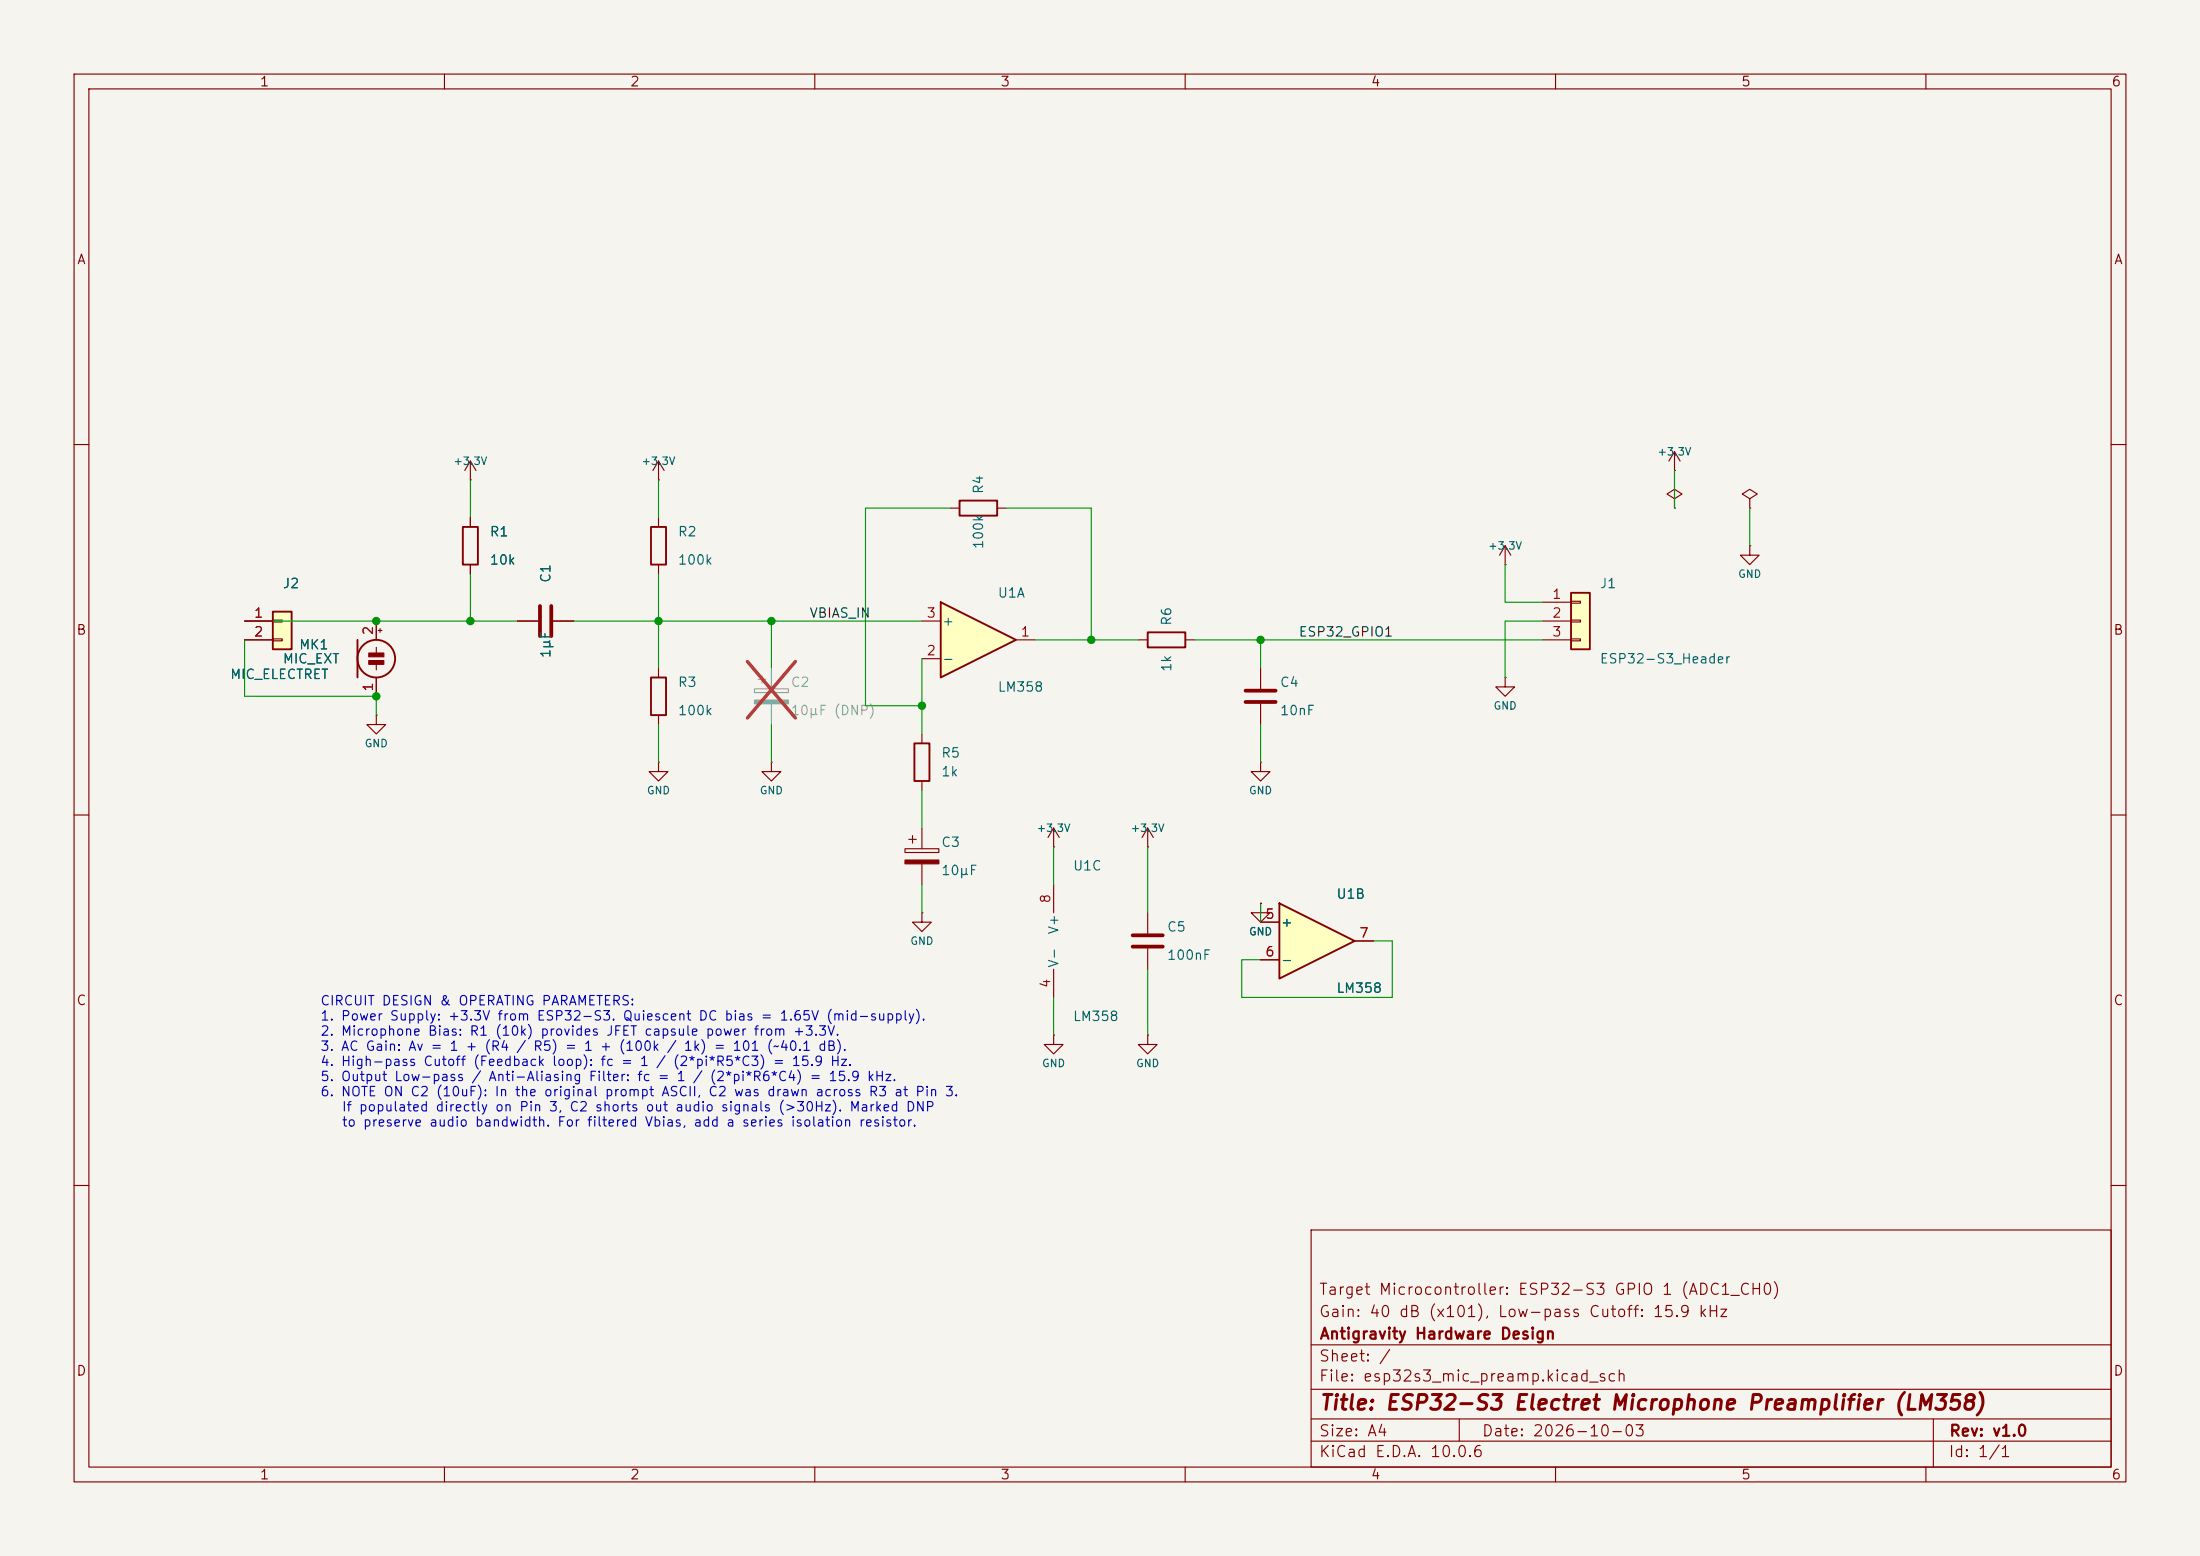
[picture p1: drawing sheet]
(kicad_sch
 (version 20250114)
 (generator "eeschema")
 (generator_version "10.0")
 (paper "A4")
 (title_block
  (title "ESP32-S3 Electret Microphone Preamplifier (LM358)")
  (date "2026-10-03")
  (rev "v1.0")
  (company "Antigravity Hardware Design")
  (comment 1 "Gain: 40 dB (x101), Low-pass Cutoff: 15.9 kHz")
  (comment 2 "Target Microcontroller: ESP32-S3 GPIO 1 (ADC1_CH0)"))
 (lib_symbols
(symbol "Device:R"
  (pin_numbers (hide yes))
  (pin_names
   (offset 0))
  (exclude_from_sim no)
  (in_bom yes)
  (on_board yes)
  (in_pos_files yes)
  (duplicate_pin_numbers_are_jumpers no)
  (property "Reference" "R" (at 2.032 0 90) (show_name no) (do_not_autoplace no) (effects (font (size 1.27 1.27))))
  (property "Value" "R" (at 0 0 90) (show_name no) (do_not_autoplace no) (effects (font (size 1.27 1.27))))
  (property "Footprint" "" (at -1.778 0 90) (show_name no) (do_not_autoplace no) (hide yes) (effects (font (size 1.27 1.27))))
  (property "Datasheet" "" (at 0 0 0) (show_name no) (do_not_autoplace no) (hide yes) (effects (font (size 1.27 1.27))))
  (property "Description" "Resistor" (at 0 0 0) (show_name no) (do_not_autoplace no) (hide yes) (effects (font (size 1.27 1.27))))
  (symbol "R_0_1"
   (rectangle (start -1.016 -2.54) (end 1.016 2.54) (stroke (width 0.254) (type default)) (fill (type none))))
  (symbol "R_1_1"
   (pin passive line (at 0 3.81 270) (length 1.27) (name "" (effects (font (size 1.27 1.27)))) (number "1" (effects (font (size 1.27 1.27)))))
   (pin passive line (at 0 -3.81 90) (length 1.27) (name "" (effects (font (size 1.27 1.27)))) (number "2" (effects (font (size 1.27 1.27))))))
  (embedded_fonts no))
(symbol "Device:C"
  (pin_numbers (hide yes))
  (pin_names
   (offset 0.254))
  (exclude_from_sim no)
  (in_bom yes)
  (on_board yes)
  (in_pos_files yes)
  (duplicate_pin_numbers_are_jumpers no)
  (property "Reference" "C" (at 0.635 2.54 0) (show_name no) (do_not_autoplace no) (effects (font (size 1.27 1.27)) (justify left)))
  (property "Value" "C" (at 0.635 -2.54 0) (show_name no) (do_not_autoplace no) (effects (font (size 1.27 1.27)) (justify left)))
  (property "Footprint" "" (at 0.9652 -3.81 0) (show_name no) (do_not_autoplace no) (hide yes) (effects (font (size 1.27 1.27))))
  (property "Datasheet" "" (at 0 0 0) (show_name no) (do_not_autoplace no) (hide yes) (effects (font (size 1.27 1.27))))
  (property "Description" "Unpolarized capacitor" (at 0 0 0) (show_name no) (do_not_autoplace no) (hide yes) (effects (font (size 1.27 1.27))))
  (symbol "C_0_1"
   (polyline (pts (xy -2.032 0.762) (xy 2.032 0.762)) (stroke (width 0.508) (type default)) (fill (type none)))
   (polyline (pts (xy -2.032 -0.762) (xy 2.032 -0.762)) (stroke (width 0.508) (type default)) (fill (type none))))
  (symbol "C_1_1"
   (pin passive line (at 0 3.81 270) (length 2.794) (name "" (effects (font (size 1.27 1.27)))) (number "1" (effects (font (size 1.27 1.27)))))
   (pin passive line (at 0 -3.81 90) (length 2.794) (name "" (effects (font (size 1.27 1.27)))) (number "2" (effects (font (size 1.27 1.27))))))
  (embedded_fonts no))
(symbol "Device:C_Polarized"
  (pin_numbers (hide yes))
  (pin_names
   (offset 0.254))
  (exclude_from_sim no)
  (in_bom yes)
  (on_board yes)
  (in_pos_files yes)
  (duplicate_pin_numbers_are_jumpers no)
  (property "Reference" "C" (at 0.635 2.54 0) (show_name no) (do_not_autoplace no) (effects (font (size 1.27 1.27)) (justify left)))
  (property "Value" "C_Polarized" (at 0.635 -2.54 0) (show_name no) (do_not_autoplace no) (effects (font (size 1.27 1.27)) (justify left)))
  (property "Footprint" "" (at 0.9652 -3.81 0) (show_name no) (do_not_autoplace no) (hide yes) (effects (font (size 1.27 1.27))))
  (property "Datasheet" "" (at 0 0 0) (show_name no) (do_not_autoplace no) (hide yes) (effects (font (size 1.27 1.27))))
  (property "Description" "Polarized capacitor" (at 0 0 0) (show_name no) (do_not_autoplace no) (hide yes) (effects (font (size 1.27 1.27))))
  (symbol "C_Polarized_0_1"
   (rectangle (start -2.286 0.508) (end 2.286 1.016) (stroke (width 0) (type default)) (fill (type none)))
   (polyline (pts (xy -1.778 2.286) (xy -0.762 2.286)) (stroke (width 0) (type default)) (fill (type none)))
   (polyline (pts (xy -1.27 2.794) (xy -1.27 1.778)) (stroke (width 0) (type default)) (fill (type none)))
   (rectangle (start 2.286 -0.508) (end -2.286 -1.016) (stroke (width 0) (type default)) (fill (type outline))))
  (symbol "C_Polarized_1_1"
   (pin passive line (at 0 3.81 270) (length 2.794) (name "" (effects (font (size 1.27 1.27)))) (number "1" (effects (font (size 1.27 1.27)))))
   (pin passive line (at 0 -3.81 90) (length 2.794) (name "" (effects (font (size 1.27 1.27)))) (number "2" (effects (font (size 1.27 1.27))))))
  (embedded_fonts no))
(symbol "Device:Microphone_Condenser"
  (pin_names
   (offset 0.0254) (hide yes))
  (exclude_from_sim no)
  (in_bom yes)
  (on_board yes)
  (in_pos_files yes)
  (duplicate_pin_numbers_are_jumpers no)
  (property "Reference" "MK" (at -3.302 1.27 0) (show_name no) (do_not_autoplace no) (effects (font (size 1.27 1.27)) (justify right)))
  (property "Value" "Microphone_Condenser" (at -3.302 -0.635 0) (show_name no) (do_not_autoplace no) (effects (font (size 1.27 1.27)) (justify right)))
  (property "Footprint" "" (at 0 2.54 90) (show_name no) (do_not_autoplace no) (hide yes) (effects (font (size 1.27 1.27))))
  (property "Datasheet" "" (at 0 2.54 90) (show_name no) (do_not_autoplace no) (hide yes) (effects (font (size 1.27 1.27))))
  (property "Description" "Condenser microphone" (at 0 0 0) (show_name no) (do_not_autoplace no) (hide yes) (effects (font (size 1.27 1.27))))
  (symbol "Microphone_Condenser_0_1"
   (polyline (pts (xy -2.54 2.54) (xy -2.54 -2.54)) (stroke (width 0.254) (type default)) (fill (type none)))
   (polyline (pts (xy 0 0.762) (xy 0 1.524)) (stroke (width 0) (type default)) (fill (type none)))
   (circle (center 0 0) (radius 2.54) (stroke (width 0.254) (type default)) (fill (type none)))
   (polyline (pts (xy 0 -0.762) (xy 0 -1.524)) (stroke (width 0) (type default)) (fill (type none)))
   (polyline (pts (xy 0.254 3.81) (xy 0.762 3.81)) (stroke (width 0) (type default)) (fill (type none)))
   (polyline (pts (xy 0.508 4.064) (xy 0.508 3.556)) (stroke (width 0) (type default)) (fill (type none)))
   (rectangle (start 1.016 0.762) (end -1.016 0.254) (stroke (width 0) (type default)) (fill (type outline)))
   (rectangle (start 1.016 -0.254) (end -1.016 -0.762) (stroke (width 0) (type default)) (fill (type outline))))
  (symbol "Microphone_Condenser_1_1"
   (pin passive line (at 0 -5.08 90) (length 2.54) (name "-" (effects (font (size 1.27 1.27)))) (number "1" (effects (font (size 1.27 1.27)))))
   (pin passive line (at 0 5.08 270) (length 2.54) (name "+" (effects (font (size 1.27 1.27)))) (number "2" (effects (font (size 1.27 1.27))))))
  (embedded_fonts no))
(symbol "Amplifier_Operational:LM358"
  (pin_names
   (offset 0.127))
  (exclude_from_sim no)
  (in_bom yes)
  (on_board yes)
  (in_pos_files yes)
  (duplicate_pin_numbers_are_jumpers no)
  (property "Reference" "U" (at 0 5.08 0) (show_name no) (do_not_autoplace no) (effects (font (size 1.27 1.27)) (justify left)))
  (property "Value" "LM358" (at 0 -5.08 0) (show_name no) (do_not_autoplace no) (effects (font (size 1.27 1.27)) (justify left)))
  (property "Footprint" "" (at 0 0 0) (show_name no) (do_not_autoplace no) (hide yes) (effects (font (size 1.27 1.27))))
  (property "Datasheet" "http://www.ti.com/lit/ds/symlink/lm358.pdf" (at 0 0 0) (show_name no) (do_not_autoplace no) (hide yes) (effects (font (size 1.27 1.27))))
  (property "Description" "Dual Operational Amplifiers, DIP-8/SOIC-8/TSSOP-8/VSSOP-8" (at 0 0 0) (show_name no) (do_not_autoplace no) (hide yes) (effects (font (size 1.27 1.27))))
  (property "ki_locked" "" (at 0 0 0) (show_name no) (do_not_autoplace no) (effects (font (size 1.27 1.27))))
  (symbol "LM358_1_1"
   (polyline (pts (xy -5.08 5.08) (xy 5.08 0) (xy -5.08 -5.08) (xy -5.08 5.08)) (stroke (width 0.254) (type default)) (fill (type background)))
   (pin output line (at 7.62 0 180) (length 2.54) (name "" (effects (font (size 1.27 1.27)))) (number "1" (effects (font (size 1.27 1.27)))))
   (pin input line (at -7.62 -2.54 0) (length 2.54) (name "-" (effects (font (size 1.27 1.27)))) (number "2" (effects (font (size 1.27 1.27)))))
   (pin input line (at -7.62 2.54 0) (length 2.54) (name "+" (effects (font (size 1.27 1.27)))) (number "3" (effects (font (size 1.27 1.27))))))
  (symbol "LM358_2_1"
   (polyline (pts (xy -5.08 5.08) (xy 5.08 0) (xy -5.08 -5.08) (xy -5.08 5.08)) (stroke (width 0.254) (type default)) (fill (type background)))
   (pin input line (at -7.62 2.54 0) (length 2.54) (name "+" (effects (font (size 1.27 1.27)))) (number "5" (effects (font (size 1.27 1.27)))))
   (pin input line (at -7.62 -2.54 0) (length 2.54) (name "-" (effects (font (size 1.27 1.27)))) (number "6" (effects (font (size 1.27 1.27)))))
   (pin output line (at 7.62 0 180) (length 2.54) (name "" (effects (font (size 1.27 1.27)))) (number "7" (effects (font (size 1.27 1.27))))))
  (symbol "LM358_3_1"
   (pin power_in line (at -2.54 -7.62 90) (length 3.81) (name "V-" (effects (font (size 1.27 1.27)))) (number "4" (effects (font (size 1.27 1.27)))))
   (pin power_in line (at -2.54 7.62 270) (length 3.81) (name "V+" (effects (font (size 1.27 1.27)))) (number "8" (effects (font (size 1.27 1.27))))))
  (embedded_fonts no))
(symbol "power:+3.3V"
  (power global)
  (pin_numbers (hide yes))
  (pin_names
   (offset 0) (hide yes))
  (exclude_from_sim no)
  (in_bom yes)
  (on_board yes)
  (in_pos_files yes)
  (duplicate_pin_numbers_are_jumpers no)
  (property "Reference" "#PWR" (at 0 -3.81 0) (show_name no) (do_not_autoplace no) (hide yes) (effects (font (size 1.27 1.27))))
  (property "Value" "+3.3V" (at 0 3.556 0) (show_name no) (do_not_autoplace no) (effects (font (size 1.27 1.27))))
  (property "Footprint" "" (at 0 0 0) (show_name no) (do_not_autoplace no) (hide yes) (effects (font (size 1.27 1.27))))
  (property "Datasheet" "" (at 0 0 0) (show_name no) (do_not_autoplace no) (hide yes) (effects (font (size 1.27 1.27))))
  (property "Description" "Power symbol creates a global label with name \"+3.3V\"" (at 0 0 0) (show_name no) (do_not_autoplace no) (hide yes) (effects (font (size 1.27 1.27))))
  (symbol "+3.3V_0_1"
   (polyline (pts (xy -0.762 1.27) (xy 0 2.54)) (stroke (width 0) (type default)) (fill (type none)))
   (polyline (pts (xy 0 2.54) (xy 0.762 1.27)) (stroke (width 0) (type default)) (fill (type none)))
   (polyline (pts (xy 0 0) (xy 0 2.54)) (stroke (width 0) (type default)) (fill (type none))))
  (symbol "+3.3V_1_1"
   (pin power_in line (at 0 0 90) (length 0) (name "" (effects (font (size 1.27 1.27)))) (number "1" (effects (font (size 1.27 1.27))))))
  (embedded_fonts no))
(symbol "power:GND"
  (power global)
  (pin_numbers (hide yes))
  (pin_names
   (offset 0) (hide yes))
  (exclude_from_sim no)
  (in_bom yes)
  (on_board yes)
  (in_pos_files yes)
  (duplicate_pin_numbers_are_jumpers no)
  (property "Reference" "#PWR" (at 0 -6.35 0) (show_name no) (do_not_autoplace no) (hide yes) (effects (font (size 1.27 1.27))))
  (property "Value" "GND" (at 0 -3.81 0) (show_name no) (do_not_autoplace no) (effects (font (size 1.27 1.27))))
  (property "Footprint" "" (at 0 0 0) (show_name no) (do_not_autoplace no) (hide yes) (effects (font (size 1.27 1.27))))
  (property "Datasheet" "" (at 0 0 0) (show_name no) (do_not_autoplace no) (hide yes) (effects (font (size 1.27 1.27))))
  (property "Description" "Power symbol creates a global label with name \"GND\" , ground" (at 0 0 0) (show_name no) (do_not_autoplace no) (hide yes) (effects (font (size 1.27 1.27))))
  (symbol "GND_0_1"
   (polyline (pts (xy 0 0) (xy 0 -1.27) (xy 1.27 -1.27) (xy 0 -2.54) (xy -1.27 -1.27) (xy 0 -1.27)) (stroke (width 0) (type default)) (fill (type none))))
  (symbol "GND_1_1"
   (pin power_in line (at 0 0 270) (length 0) (name "" (effects (font (size 1.27 1.27)))) (number "1" (effects (font (size 1.27 1.27))))))
  (embedded_fonts no))
(symbol "power:PWR_FLAG"
  (power global)
  (pin_numbers (hide yes))
  (pin_names
   (offset 0) (hide yes))
  (exclude_from_sim no)
  (in_bom yes)
  (on_board yes)
  (in_pos_files yes)
  (duplicate_pin_numbers_are_jumpers no)
  (property "Reference" "#FLG" (at 0 1.905 0) (show_name no) (do_not_autoplace no) (hide yes) (effects (font (size 1.27 1.27))))
  (property "Value" "PWR_FLAG" (at 0 3.81 0) (show_name no) (do_not_autoplace no) (effects (font (size 1.27 1.27))))
  (property "Footprint" "" (at 0 0 0) (show_name no) (do_not_autoplace no) (hide yes) (effects (font (size 1.27 1.27))))
  (property "Datasheet" "" (at 0 0 0) (show_name no) (do_not_autoplace no) (hide yes) (effects (font (size 1.27 1.27))))
  (property "Description" "Special symbol for telling ERC where power comes from" (at 0 0 0) (show_name no) (do_not_autoplace no) (hide yes) (effects (font (size 1.27 1.27))))
  (symbol "PWR_FLAG_0_0"
   (pin power_out line (at 0 0 90) (length 0) (name "" (effects (font (size 1.27 1.27)))) (number "1" (effects (font (size 1.27 1.27))))))
  (symbol "PWR_FLAG_0_1"
   (polyline (pts (xy 0 0) (xy 0 1.27) (xy -1.016 1.905) (xy 0 2.54) (xy 1.016 1.905) (xy 0 1.27)) (stroke (width 0) (type default)) (fill (type none))))
  (embedded_fonts no))
(symbol "Connector_Generic:Conn_01x03"
  (pin_names
   (offset 1.016) (hide yes))
  (exclude_from_sim no)
  (in_bom yes)
  (on_board yes)
  (in_pos_files yes)
  (duplicate_pin_numbers_are_jumpers no)
  (property "Reference" "J" (at 0 5.08 0) (show_name no) (do_not_autoplace no) (effects (font (size 1.27 1.27))))
  (property "Value" "Conn_01x03" (at 0 -5.08 0) (show_name no) (do_not_autoplace no) (effects (font (size 1.27 1.27))))
  (property "Footprint" "" (at 0 0 0) (show_name no) (do_not_autoplace no) (hide yes) (effects (font (size 1.27 1.27))))
  (property "Datasheet" "" (at 0 0 0) (show_name no) (do_not_autoplace no) (hide yes) (effects (font (size 1.27 1.27))))
  (property "Description" "Generic connector, single row, 01x03, script generated (kicad-library-utils/schlib/autogen/connector/)" (at 0 0 0) (show_name no) (do_not_autoplace no) (hide yes) (effects (font (size 1.27 1.27))))
  (symbol "Conn_01x03_1_1"
   (rectangle (start -1.27 3.81) (end 1.27 -3.81) (stroke (width 0.254) (type default)) (fill (type background)))
   (rectangle (start -1.27 2.667) (end 0 2.413) (stroke (width 0.1524) (type default)) (fill (type none)))
   (rectangle (start -1.27 0.127) (end 0 -0.127) (stroke (width 0.1524) (type default)) (fill (type none)))
   (rectangle (start -1.27 -2.413) (end 0 -2.667) (stroke (width 0.1524) (type default)) (fill (type none)))
   (pin passive line (at -5.08 2.54 0) (length 3.81) (name "Pin_1" (effects (font (size 1.27 1.27)))) (number "1" (effects (font (size 1.27 1.27)))))
   (pin passive line (at -5.08 0 0) (length 3.81) (name "Pin_2" (effects (font (size 1.27 1.27)))) (number "2" (effects (font (size 1.27 1.27)))))
   (pin passive line (at -5.08 -2.54 0) (length 3.81) (name "Pin_3" (effects (font (size 1.27 1.27)))) (number "3" (effects (font (size 1.27 1.27))))))
  (embedded_fonts no))
(symbol "Connector_Generic:Conn_01x02"
  (pin_names
   (offset 1.016) (hide yes))
  (exclude_from_sim no)
  (in_bom yes)
  (on_board yes)
  (in_pos_files yes)
  (duplicate_pin_numbers_are_jumpers no)
  (property "Reference" "J" (at 0 2.54 0) (show_name no) (do_not_autoplace no) (effects (font (size 1.27 1.27))))
  (property "Value" "Conn_01x02" (at 0 -5.08 0) (show_name no) (do_not_autoplace no) (effects (font (size 1.27 1.27))))
  (property "Footprint" "" (at 0 0 0) (show_name no) (do_not_autoplace no) (hide yes) (effects (font (size 1.27 1.27))))
  (property "Datasheet" "" (at 0 0 0) (show_name no) (do_not_autoplace no) (hide yes) (effects (font (size 1.27 1.27))))
  (property "Description" "Generic connector, single row, 01x02, script generated (kicad-library-utils/schlib/autogen/connector/)" (at 0 0 0) (show_name no) (do_not_autoplace no) (hide yes) (effects (font (size 1.27 1.27))))
  (symbol "Conn_01x02_1_1"
   (rectangle (start -1.27 1.27) (end 1.27 -3.81) (stroke (width 0.254) (type default)) (fill (type background)))
   (rectangle (start -1.27 0.127) (end 0 -0.127) (stroke (width 0.1524) (type default)) (fill (type none)))
   (rectangle (start -1.27 -2.413) (end 0 -2.667) (stroke (width 0.1524) (type default)) (fill (type none)))
   (pin passive line (at -5.08 0 0) (length 3.81) (name "Pin_1" (effects (font (size 1.27 1.27)))) (number "1" (effects (font (size 1.27 1.27)))))
   (pin passive line (at -5.08 -2.54 0) (length 3.81) (name "Pin_2" (effects (font (size 1.27 1.27)))) (number "2" (effects (font (size 1.27 1.27))))))
  (embedded_fonts no)))
 (junction
  (at 63.50 83.82)
  (diameter 1.0)
  (color 0 0 0 0))
 (junction
  (at 50.80 83.82)
  (diameter 1.0)
  (color 0 0 0 0))
 (junction
  (at 50.80 93.98)
  (diameter 1.0)
  (color 0 0 0 0))
 (junction
  (at 88.90 83.82)
  (diameter 1.0)
  (color 0 0 0 0))
 (junction
  (at 104.14 83.82)
  (diameter 1.0)
  (color 0 0 0 0))
 (junction
  (at 124.46 95.25)
  (diameter 1.0)
  (color 0 0 0 0))
 (junction
  (at 147.32 86.36)
  (diameter 1.0)
  (color 0 0 0 0))
 (junction
  (at 170.18 86.36)
  (diameter 1.0)
  (color 0 0 0 0))
 (wire
  (pts (xy 50.80 93.98) (xy 50.80 96.52))
  (stroke (width 0) (type default)))
 (wire
  (pts (xy 50.80 83.82) (xy 63.50 83.82))
  (stroke (width 0) (type default)))
 (wire
  (pts (xy 63.50 69.85) (xy 63.50 64.77))
  (stroke (width 0) (type default)))
 (wire
  (pts (xy 63.50 77.47) (xy 63.50 83.82))
  (stroke (width 0) (type default)))
 (wire
  (pts (xy 33.02 83.82) (xy 50.80 83.82))
  (stroke (width 0) (type default)))
 (wire
  (pts (xy 33.02 86.36) (xy 33.02 93.98))
  (stroke (width 0) (type default)))
 (wire
  (pts (xy 33.02 93.98) (xy 50.80 93.98))
  (stroke (width 0) (type default)))
 (wire
  (pts (xy 63.50 83.82) (xy 69.85 83.82))
  (stroke (width 0) (type default)))
 (wire
  (pts (xy 77.47 83.82) (xy 88.90 83.82))
  (stroke (width 0) (type default)))
 (wire
  (pts (xy 88.90 69.85) (xy 88.90 64.77))
  (stroke (width 0) (type default)))
 (wire
  (pts (xy 88.90 77.47) (xy 88.90 83.82))
  (stroke (width 0) (type default)))
 (wire
  (pts (xy 88.90 83.82) (xy 88.90 90.17))
  (stroke (width 0) (type default)))
 (wire
  (pts (xy 88.90 97.79) (xy 88.90 102.87))
  (stroke (width 0) (type default)))
 (wire
  (pts (xy 88.90 83.82) (xy 104.14 83.82))
  (stroke (width 0) (type default)))
 (wire
  (pts (xy 104.14 83.82) (xy 104.14 90.17))
  (stroke (width 0) (type default)))
 (wire
  (pts (xy 104.14 97.79) (xy 104.14 102.87))
  (stroke (width 0) (type default)))
 (wire
  (pts (xy 104.14 83.82) (xy 124.46 83.82))
  (stroke (width 0) (type default)))
 (wire
  (pts (xy 124.46 88.90) (xy 124.46 95.25))
  (stroke (width 0) (type default)))
 (wire
  (pts (xy 124.46 95.25) (xy 124.46 99.06))
  (stroke (width 0) (type default)))
 (wire
  (pts (xy 124.46 106.68) (xy 124.46 111.76))
  (stroke (width 0) (type default)))
 (wire
  (pts (xy 124.46 119.38) (xy 124.46 123.19))
  (stroke (width 0) (type default)))
 (wire
  (pts (xy 124.46 95.25) (xy 116.84 95.25))
  (stroke (width 0) (type default)))
 (wire
  (pts (xy 116.84 95.25) (xy 116.84 68.58))
  (stroke (width 0) (type default)))
 (wire
  (pts (xy 116.84 68.58) (xy 128.27 68.58))
  (stroke (width 0) (type default)))
 (wire
  (pts (xy 135.89 68.58) (xy 147.32 68.58))
  (stroke (width 0) (type default)))
 (wire
  (pts (xy 147.32 68.58) (xy 147.32 86.36))
  (stroke (width 0) (type default)))
 (wire
  (pts (xy 139.70 86.36) (xy 147.32 86.36))
  (stroke (width 0) (type default)))
 (wire
  (pts (xy 147.32 86.36) (xy 153.67 86.36))
  (stroke (width 0) (type default)))
 (wire
  (pts (xy 161.29 86.36) (xy 170.18 86.36))
  (stroke (width 0) (type default)))
 (wire
  (pts (xy 170.18 86.36) (xy 170.18 90.17))
  (stroke (width 0) (type default)))
 (wire
  (pts (xy 170.18 97.79) (xy 170.18 102.87))
  (stroke (width 0) (type default)))
 (wire
  (pts (xy 170.18 86.36) (xy 208.28 86.36))
  (stroke (width 0) (type default)))
 (wire
  (pts (xy 208.28 81.28) (xy 203.20 81.28))
  (stroke (width 0) (type default)))
 (wire
  (pts (xy 203.20 81.28) (xy 203.20 76.20))
  (stroke (width 0) (type default)))
 (wire
  (pts (xy 208.28 83.82) (xy 203.20 83.82))
  (stroke (width 0) (type default)))
 (wire
  (pts (xy 203.20 83.82) (xy 203.20 91.44))
  (stroke (width 0) (type default)))
 (wire
  (pts (xy 226.06 68.58) (xy 226.06 63.50))
  (stroke (width 0) (type default)))
 (wire
  (pts (xy 236.22 68.58) (xy 236.22 73.66))
  (stroke (width 0) (type default)))
 (wire
  (pts (xy 142.24 119.38) (xy 142.24 114.30))
  (stroke (width 0) (type default)))
 (wire
  (pts (xy 142.24 134.62) (xy 142.24 139.70))
  (stroke (width 0) (type default)))
 (wire
  (pts (xy 154.94 123.19) (xy 154.94 114.30))
  (stroke (width 0) (type default)))
 (wire
  (pts (xy 154.94 130.81) (xy 154.94 139.70))
  (stroke (width 0) (type default)))
 (wire
  (pts (xy 170.18 124.46) (xy 170.18 121.92))
  (stroke (width 0) (type default)))
 (wire
  (pts (xy 170.18 129.54) (xy 167.64 129.54))
  (stroke (width 0) (type default)))
 (wire
  (pts (xy 167.64 129.54) (xy 167.64 134.62))
  (stroke (width 0) (type default)))
 (wire
  (pts (xy 167.64 134.62) (xy 187.96 134.62))
  (stroke (width 0) (type default)))
 (wire
  (pts (xy 187.96 134.62) (xy 187.96 127.00))
  (stroke (width 0) (type default)))
 (wire
  (pts (xy 187.96 127.00) (xy 185.42 127.00))
  (stroke (width 0) (type default)))
 (label "VBIAS_IN"
  (at 109.22 83.82 0)
  (effects (font (size 1.27 1.27)) (justify left bottom)))
 (label "ESP32_GPIO1"
  (at 175.26 86.36 0)
  (effects (font (size 1.27 1.27)) (justify left bottom)))
 (text "CIRCUIT DESIGN & OPERATING PARAMETERS:\n1. Power Supply: +3.3V from ESP32-S3. Quiescent DC bias = 1.65V (mid-supply).\n2. Microphone Bias: R1 (10k) provides JFET capsule power from +3.3V.\n3. AC Gain: Av = 1 + (R4 / R5) = 1 + (100k / 1k) = 101 (~40.1 dB).\n4. High-pass Cutoff (Feedback loop): fc = 1 / (2*pi*R5*C3) = 15.9 Hz.\n5. Output Low-pass / Anti-Aliasing Filter: fc = 1 / (2*pi*R6*C4) = 15.9 kHz.\n6. NOTE ON C2 (10uF): In the original prompt ASCII, C2 was drawn across R3 at Pin 3.\n   If populated directly on Pin 3, C2 shorts out audio signals (>30Hz). Marked DNP\n   to preserve audio bandwidth. For filtered Vbias, add a series isolation resistor."
  (at 43.18 152.40 0)
  (effects (font (size 1.27 1.27)) (justify left bottom)))
 (symbol
  (lib_id "Device:Microphone_Condenser")
  (at 50.80 88.90 0)
  (unit 1)
  (exclude_from_sim no)
  (in_bom yes)
  (on_board yes)
  (dnp no)
  (property "Reference" "MK1" (at 44.45 87.00 0) (effects (font (size 1.27 1.27)) (justify right)))
  (property "Value" "MIC_ELECTRET" (at 44.45 91.00 0) (effects (font (size 1.27 1.27)) (justify right)))
  (property "Footprint" "Connector_PinHeader_2.54mm:PinHeader_1x02_P2.54mm_Vertical" (at 50.80 88.90 0) (effects (font (size 1.27 1.27)) (hide yes)))
  (pin "1")
  (pin "2"))
 (symbol
  (lib_id "power:GND")
  (at 50.80 96.52 0)
  (unit 1)
  (exclude_from_sim no)
  (in_bom yes)
  (on_board yes)
  (dnp no)
  (property "Reference" "#PWR_GND1" (at 50.80 96.52 0) (effects (font (size 1.016 1.016)) (hide yes)))
  (property "Value" "GND" (at 50.80 100.33 0) (effects (font (size 1.016 1.016))))
  (property "Footprint" "" (at 50.80 96.52 0) (effects (font (size 1.27 1.27)) (hide yes)))
  (pin "1"))
 (symbol
  (lib_id "Device:R")
  (at 63.50 73.66 0)
  (unit 1)
  (exclude_from_sim no)
  (in_bom yes)
  (on_board yes)
  (dnp no)
  (property "Reference" "R1" (at 66.04 71.75 0) (effects (font (size 1.27 1.27)) (justify left)))
  (property "Value" "10k" (at 66.04 75.56 0) (effects (font (size 1.27 1.27)) (justify left)))
  (property "Footprint" "Resistor_THT:R_Axial_DIN0207_L6.3mm_D2.5mm_P7.62mm_Horizontal" (at 63.50 73.66 0) (effects (font (size 1.27 1.27)) (hide yes)))
  (pin "1")
  (pin "2"))
 (symbol
  (lib_id "power:+3.3V")
  (at 63.50 64.77 0)
  (unit 1)
  (exclude_from_sim no)
  (in_bom yes)
  (on_board yes)
  (dnp no)
  (property "Reference" "#PWR_V1" (at 63.50 64.77 0) (effects (font (size 1.016 1.016)) (hide yes)))
  (property "Value" "+3.3V" (at 63.50 62.23 0) (effects (font (size 1.016 1.016))))
  (property "Footprint" "" (at 63.50 64.77 0) (effects (font (size 1.27 1.27)) (hide yes)))
  (pin "1"))
 (symbol
  (lib_id "Connector_Generic:Conn_01x02")
  (at 38.10 83.82 0)
  (unit 1)
  (exclude_from_sim no)
  (in_bom yes)
  (on_board yes)
  (dnp no)
  (property "Reference" "J2" (at 38.10 78.74 0) (effects (font (size 1.27 1.27)) (justify left)))
  (property "Value" "MIC_EXT" (at 38.10 88.90 0) (effects (font (size 1.27 1.27)) (justify left)))
  (property "Footprint" "Connector_PinHeader_2.54mm:PinHeader_1x02_P2.54mm_Vertical" (at 38.10 83.82 0) (effects (font (size 1.27 1.27)) (hide yes)))
  (pin "1")
  (pin "2"))
 (symbol
  (lib_id "Device:C")
  (at 73.66 83.82 90)
  (unit 1)
  (exclude_from_sim no)
  (in_bom yes)
  (on_board yes)
  (dnp no)
  (property "Reference" "C1" (at 73.66 78.74 0) (effects (font (size 1.27 1.27)) (justify left)))
  (property "Value" "1µF" (at 73.66 88.90 0) (effects (font (size 1.27 1.27)) (justify left)))
  (property "Footprint" "Capacitor_THT:C_Rect_L7.0mm_W2.5mm_P5.00mm" (at 73.66 83.82 0) (effects (font (size 1.27 1.27)) (hide yes)))
  (pin "1")
  (pin "2"))
 (symbol
  (lib_id "Device:R")
  (at 88.90 73.66 0)
  (unit 1)
  (exclude_from_sim no)
  (in_bom yes)
  (on_board yes)
  (dnp no)
  (property "Reference" "R2" (at 91.44 71.75 0) (effects (font (size 1.27 1.27)) (justify left)))
  (property "Value" "100k" (at 91.44 75.56 0) (effects (font (size 1.27 1.27)) (justify left)))
  (property "Footprint" "Resistor_THT:R_Axial_DIN0207_L6.3mm_D2.5mm_P7.62mm_Horizontal" (at 88.90 73.66 0) (effects (font (size 1.27 1.27)) (hide yes)))
  (pin "1")
  (pin "2"))
 (symbol
  (lib_id "power:+3.3V")
  (at 88.90 64.77 0)
  (unit 1)
  (exclude_from_sim no)
  (in_bom yes)
  (on_board yes)
  (dnp no)
  (property "Reference" "#PWR_V2" (at 88.90 64.77 0) (effects (font (size 1.016 1.016)) (hide yes)))
  (property "Value" "+3.3V" (at 88.90 62.23 0) (effects (font (size 1.016 1.016))))
  (property "Footprint" "" (at 88.90 64.77 0) (effects (font (size 1.27 1.27)) (hide yes)))
  (pin "1"))
 (symbol
  (lib_id "Device:R")
  (at 88.90 93.98 0)
  (unit 1)
  (exclude_from_sim no)
  (in_bom yes)
  (on_board yes)
  (dnp no)
  (property "Reference" "R3" (at 91.44 92.07 0) (effects (font (size 1.27 1.27)) (justify left)))
  (property "Value" "100k" (at 91.44 95.88 0) (effects (font (size 1.27 1.27)) (justify left)))
  (property "Footprint" "Resistor_THT:R_Axial_DIN0207_L6.3mm_D2.5mm_P7.62mm_Horizontal" (at 88.90 93.98 0) (effects (font (size 1.27 1.27)) (hide yes)))
  (pin "1")
  (pin "2"))
 (symbol
  (lib_id "power:GND")
  (at 88.90 102.87 0)
  (unit 1)
  (exclude_from_sim no)
  (in_bom yes)
  (on_board yes)
  (dnp no)
  (property "Reference" "#PWR_GND2" (at 88.90 102.87 0) (effects (font (size 1.016 1.016)) (hide yes)))
  (property "Value" "GND" (at 88.90 106.68 0) (effects (font (size 1.016 1.016))))
  (property "Footprint" "" (at 88.90 102.87 0) (effects (font (size 1.27 1.27)) (hide yes)))
  (pin "1"))
 (symbol
  (lib_id "Device:C_Polarized")
  (at 104.14 93.98 0)
  (unit 1)
  (exclude_from_sim no)
  (in_bom yes)
  (on_board yes)
  (dnp yes)
  (property "Reference" "C2" (at 106.68 92.07 0) (effects (font (size 1.27 1.27)) (justify left)))
  (property "Value" "10µF (DNP)" (at 106.68 95.88 0) (effects (font (size 1.27 1.27)) (justify left)))
  (property "Footprint" "Capacitor_THT:CP_Radial_D5.0mm_P2.00mm" (at 104.14 93.98 0) (effects (font (size 1.27 1.27)) (hide yes)))
  (pin "1")
  (pin "2"))
 (symbol
  (lib_id "power:GND")
  (at 104.14 102.87 0)
  (unit 1)
  (exclude_from_sim no)
  (in_bom yes)
  (on_board yes)
  (dnp no)
  (property "Reference" "#PWR_GND3" (at 104.14 102.87 0) (effects (font (size 1.016 1.016)) (hide yes)))
  (property "Value" "GND" (at 104.14 106.68 0) (effects (font (size 1.016 1.016))))
  (property "Footprint" "" (at 104.14 102.87 0) (effects (font (size 1.27 1.27)) (hide yes)))
  (pin "1"))
 (symbol
  (lib_id "Amplifier_Operational:LM358")
  (at 132.08 86.36 0)
  (unit 1)
  (exclude_from_sim no)
  (in_bom yes)
  (on_board yes)
  (dnp no)
  (property "Reference" "U1" (at 134.62 80.01 0) (effects (font (size 1.27 1.27)) (justify left)))
  (property "Value" "LM358" (at 134.62 92.71 0) (effects (font (size 1.27 1.27)) (justify left)))
  (property "Footprint" "Package_DIP:DIP-8_W7.62mm" (at 132.08 86.36 0) (effects (font (size 1.27 1.27)) (hide yes)))
  (pin "1")
  (pin "2")
  (pin "3"))
 (symbol
  (lib_id "Device:R")
  (at 124.46 102.87 0)
  (unit 1)
  (exclude_from_sim no)
  (in_bom yes)
  (on_board yes)
  (dnp no)
  (property "Reference" "R5" (at 127.00 101.60 0) (effects (font (size 1.27 1.27)) (justify left)))
  (property "Value" "1k" (at 127.00 104.14 0) (effects (font (size 1.27 1.27)) (justify left)))
  (property "Footprint" "Resistor_THT:R_Axial_DIN0207_L6.3mm_D2.5mm_P7.62mm_Horizontal" (at 124.46 102.87 0) (effects (font (size 1.27 1.27)) (hide yes)))
  (pin "1")
  (pin "2"))
 (symbol
  (lib_id "Device:C_Polarized")
  (at 124.46 115.57 0)
  (unit 1)
  (exclude_from_sim no)
  (in_bom yes)
  (on_board yes)
  (dnp no)
  (property "Reference" "C3" (at 127.00 113.66 0) (effects (font (size 1.27 1.27)) (justify left)))
  (property "Value" "10µF" (at 127.00 117.47 0) (effects (font (size 1.27 1.27)) (justify left)))
  (property "Footprint" "Capacitor_THT:CP_Radial_D5.0mm_P2.00mm" (at 124.46 115.57 0) (effects (font (size 1.27 1.27)) (hide yes)))
  (pin "1")
  (pin "2"))
 (symbol
  (lib_id "power:GND")
  (at 124.46 123.19 0)
  (unit 1)
  (exclude_from_sim no)
  (in_bom yes)
  (on_board yes)
  (dnp no)
  (property "Reference" "#PWR_GND4" (at 124.46 123.19 0) (effects (font (size 1.016 1.016)) (hide yes)))
  (property "Value" "GND" (at 124.46 127.00 0) (effects (font (size 1.016 1.016))))
  (property "Footprint" "" (at 124.46 123.19 0) (effects (font (size 1.27 1.27)) (hide yes)))
  (pin "1"))
 (symbol
  (lib_id "Device:R")
  (at 132.08 68.58 90)
  (unit 1)
  (exclude_from_sim no)
  (in_bom yes)
  (on_board yes)
  (dnp no)
  (property "Reference" "R4" (at 132.08 65.40 0) (effects (font (size 1.27 1.27))))
  (property "Value" "100k" (at 132.08 71.75 0) (effects (font (size 1.27 1.27))))
  (property "Footprint" "Resistor_THT:R_Axial_DIN0207_L6.3mm_D2.5mm_P7.62mm_Horizontal" (at 132.08 68.58 0) (effects (font (size 1.27 1.27)) (hide yes)))
  (pin "1")
  (pin "2"))
 (symbol
  (lib_id "Device:R")
  (at 157.48 86.36 90)
  (unit 1)
  (exclude_from_sim no)
  (in_bom yes)
  (on_board yes)
  (dnp no)
  (property "Reference" "R6" (at 157.48 83.18 0) (effects (font (size 1.27 1.27))))
  (property "Value" "1k" (at 157.48 89.53 0) (effects (font (size 1.27 1.27))))
  (property "Footprint" "Resistor_THT:R_Axial_DIN0207_L6.3mm_D2.5mm_P7.62mm_Horizontal" (at 157.48 86.36 0) (effects (font (size 1.27 1.27)) (hide yes)))
  (pin "1")
  (pin "2"))
 (symbol
  (lib_id "Device:C")
  (at 170.18 93.98 0)
  (unit 1)
  (exclude_from_sim no)
  (in_bom yes)
  (on_board yes)
  (dnp no)
  (property "Reference" "C4" (at 172.72 92.07 0) (effects (font (size 1.27 1.27)) (justify left)))
  (property "Value" "10nF" (at 172.72 95.88 0) (effects (font (size 1.27 1.27)) (justify left)))
  (property "Footprint" "Capacitor_THT:C_Disc_D5.0mm_W2.5mm_P2.50mm" (at 170.18 93.98 0) (effects (font (size 1.27 1.27)) (hide yes)))
  (pin "1")
  (pin "2"))
 (symbol
  (lib_id "power:GND")
  (at 170.18 102.87 0)
  (unit 1)
  (exclude_from_sim no)
  (in_bom yes)
  (on_board yes)
  (dnp no)
  (property "Reference" "#PWR_GND5" (at 170.18 102.87 0) (effects (font (size 1.016 1.016)) (hide yes)))
  (property "Value" "GND" (at 170.18 106.68 0) (effects (font (size 1.016 1.016))))
  (property "Footprint" "" (at 170.18 102.87 0) (effects (font (size 1.27 1.27)) (hide yes)))
  (pin "1"))
 (symbol
  (lib_id "Connector_Generic:Conn_01x03")
  (at 213.36 83.82 0)
  (unit 1)
  (exclude_from_sim no)
  (in_bom yes)
  (on_board yes)
  (dnp no)
  (property "Reference" "J1" (at 215.90 78.74 0) (effects (font (size 1.27 1.27)) (justify left)))
  (property "Value" "ESP32-S3_Header" (at 215.90 88.90 0) (effects (font (size 1.27 1.27)) (justify left)))
  (property "Footprint" "Connector_PinHeader_2.54mm:PinHeader_1x03_P2.54mm_Vertical" (at 213.36 83.82 0) (effects (font (size 1.27 1.27)) (hide yes)))
  (pin "1")
  (pin "2")
  (pin "3"))
 (symbol
  (lib_id "power:+3.3V")
  (at 203.20 76.20 0)
  (unit 1)
  (exclude_from_sim no)
  (in_bom yes)
  (on_board yes)
  (dnp no)
  (property "Reference" "#PWR_V3" (at 203.20 76.20 0) (effects (font (size 1.016 1.016)) (hide yes)))
  (property "Value" "+3.3V" (at 203.20 73.66 0) (effects (font (size 1.016 1.016))))
  (property "Footprint" "" (at 203.20 76.20 0) (effects (font (size 1.27 1.27)) (hide yes)))
  (pin "1"))
 (symbol
  (lib_id "power:GND")
  (at 203.20 91.44 0)
  (unit 1)
  (exclude_from_sim no)
  (in_bom yes)
  (on_board yes)
  (dnp no)
  (property "Reference" "#PWR_GND6" (at 203.20 91.44 0) (effects (font (size 1.016 1.016)) (hide yes)))
  (property "Value" "GND" (at 203.20 95.25 0) (effects (font (size 1.016 1.016))))
  (property "Footprint" "" (at 203.20 91.44 0) (effects (font (size 1.27 1.27)) (hide yes)))
  (pin "1"))
 (symbol
  (lib_id "power:+3.3V")
  (at 226.06 63.50 0)
  (unit 1)
  (exclude_from_sim no)
  (in_bom yes)
  (on_board yes)
  (dnp no)
  (property "Reference" "#PWR_V_FLAG" (at 226.06 63.50 0) (effects (font (size 1.016 1.016)) (hide yes)))
  (property "Value" "+3.3V" (at 226.06 60.96 0) (effects (font (size 1.016 1.016))))
  (property "Footprint" "" (at 226.06 63.50 0) (effects (font (size 1.27 1.27)) (hide yes)))
  (pin "1"))
 (symbol
  (lib_id "power:PWR_FLAG")
  (at 226.06 68.58 0)
  (unit 1)
  (exclude_from_sim no)
  (in_bom yes)
  (on_board yes)
  (dnp no)
  (property "Reference" "#FLG1" (at 226.06 68.58 0) (effects (font (size 1.016 1.016)) (hide yes)))
  (property "Value" "" (at 226.06 72.39 0) (effects (font (size 1.016 1.016))))
  (property "Footprint" "" (at 226.06 68.58 0) (effects (font (size 1.27 1.27)) (hide yes)))
  (pin "1"))
 (symbol
  (lib_id "power:GND")
  (at 236.22 73.66 0)
  (unit 1)
  (exclude_from_sim no)
  (in_bom yes)
  (on_board yes)
  (dnp no)
  (property "Reference" "#PWR_GND_FLAG" (at 236.22 73.66 0) (effects (font (size 1.016 1.016)) (hide yes)))
  (property "Value" "GND" (at 236.22 77.47 0) (effects (font (size 1.016 1.016))))
  (property "Footprint" "" (at 236.22 73.66 0) (effects (font (size 1.27 1.27)) (hide yes)))
  (pin "1"))
 (symbol
  (lib_id "power:PWR_FLAG")
  (at 236.22 68.58 0)
  (unit 1)
  (exclude_from_sim no)
  (in_bom yes)
  (on_board yes)
  (dnp no)
  (property "Reference" "#FLG2" (at 236.22 68.58 0) (effects (font (size 1.016 1.016)) (hide yes)))
  (property "Value" "" (at 236.22 72.39 0) (effects (font (size 1.016 1.016))))
  (property "Footprint" "" (at 236.22 68.58 0) (effects (font (size 1.27 1.27)) (hide yes)))
  (pin "1"))
 (symbol
  (lib_id "Amplifier_Operational:LM358")
  (at 144.78 127.00 0)
  (unit 3)
  (exclude_from_sim no)
  (in_bom yes)
  (on_board yes)
  (dnp no)
  (property "Reference" "U1" (at 144.78 116.84 0) (effects (font (size 1.27 1.27)) (justify left)))
  (property "Value" "LM358" (at 144.78 137.16 0) (effects (font (size 1.27 1.27)) (justify left)))
  (property "Footprint" "Package_DIP:DIP-8_W7.62mm" (at 144.78 127.00 0) (effects (font (size 1.27 1.27)) (hide yes)))
  (pin "4")
  (pin "8"))
 (symbol
  (lib_id "power:+3.3V")
  (at 142.24 114.30 0)
  (unit 1)
  (exclude_from_sim no)
  (in_bom yes)
  (on_board yes)
  (dnp no)
  (property "Reference" "#PWR_V4" (at 142.24 114.30 0) (effects (font (size 1.016 1.016)) (hide yes)))
  (property "Value" "+3.3V" (at 142.24 111.76 0) (effects (font (size 1.016 1.016))))
  (property "Footprint" "" (at 142.24 114.30 0) (effects (font (size 1.27 1.27)) (hide yes)))
  (pin "1"))
 (symbol
  (lib_id "power:GND")
  (at 142.24 139.70 0)
  (unit 1)
  (exclude_from_sim no)
  (in_bom yes)
  (on_board yes)
  (dnp no)
  (property "Reference" "#PWR_GND7" (at 142.24 139.70 0) (effects (font (size 1.016 1.016)) (hide yes)))
  (property "Value" "GND" (at 142.24 143.51 0) (effects (font (size 1.016 1.016))))
  (property "Footprint" "" (at 142.24 139.70 0) (effects (font (size 1.27 1.27)) (hide yes)))
  (pin "1"))
 (symbol
  (lib_id "Device:C")
  (at 154.94 127.00 0)
  (unit 1)
  (exclude_from_sim no)
  (in_bom yes)
  (on_board yes)
  (dnp no)
  (property "Reference" "C5" (at 157.48 125.09 0) (effects (font (size 1.27 1.27)) (justify left)))
  (property "Value" "100nF" (at 157.48 128.90 0) (effects (font (size 1.27 1.27)) (justify left)))
  (property "Footprint" "Capacitor_THT:C_Disc_D5.0mm_W2.5mm_P2.50mm" (at 154.94 127.00 0) (effects (font (size 1.27 1.27)) (hide yes)))
  (pin "1")
  (pin "2"))
 (symbol
  (lib_id "power:+3.3V")
  (at 154.94 114.30 0)
  (unit 1)
  (exclude_from_sim no)
  (in_bom yes)
  (on_board yes)
  (dnp no)
  (property "Reference" "#PWR_V5" (at 154.94 114.30 0) (effects (font (size 1.016 1.016)) (hide yes)))
  (property "Value" "+3.3V" (at 154.94 111.76 0) (effects (font (size 1.016 1.016))))
  (property "Footprint" "" (at 154.94 114.30 0) (effects (font (size 1.27 1.27)) (hide yes)))
  (pin "1"))
 (symbol
  (lib_id "power:GND")
  (at 154.94 139.70 0)
  (unit 1)
  (exclude_from_sim no)
  (in_bom yes)
  (on_board yes)
  (dnp no)
  (property "Reference" "#PWR_GND8" (at 154.94 139.70 0) (effects (font (size 1.016 1.016)) (hide yes)))
  (property "Value" "GND" (at 154.94 143.51 0) (effects (font (size 1.016 1.016))))
  (property "Footprint" "" (at 154.94 139.70 0) (effects (font (size 1.27 1.27)) (hide yes)))
  (pin "1"))
 (symbol
  (lib_id "Amplifier_Operational:LM358")
  (at 177.80 127.00 0)
  (unit 2)
  (exclude_from_sim no)
  (in_bom yes)
  (on_board yes)
  (dnp no)
  (property "Reference" "U1" (at 180.34 120.65 0) (effects (font (size 1.27 1.27)) (justify left)))
  (property "Value" "LM358" (at 180.34 133.35 0) (effects (font (size 1.27 1.27)) (justify left)))
  (property "Footprint" "Package_DIP:DIP-8_W7.62mm" (at 177.80 127.00 0) (effects (font (size 1.27 1.27)) (hide yes)))
  (pin "5")
  (pin "6")
  (pin "7"))
 (symbol
  (lib_id "power:GND")
  (at 170.18 121.92 0)
  (unit 1)
  (exclude_from_sim no)
  (in_bom yes)
  (on_board yes)
  (dnp no)
  (property "Reference" "#PWR_GND9" (at 170.18 121.92 0) (effects (font (size 1.016 1.016)) (hide yes)))
  (property "Value" "GND" (at 170.18 125.73 0) (effects (font (size 1.016 1.016))))
  (property "Footprint" "" (at 170.18 121.92 0) (effects (font (size 1.27 1.27)) (hide yes)))
  (pin "1"))
 (sheet_instances
  (path ""
   (page "1"))))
